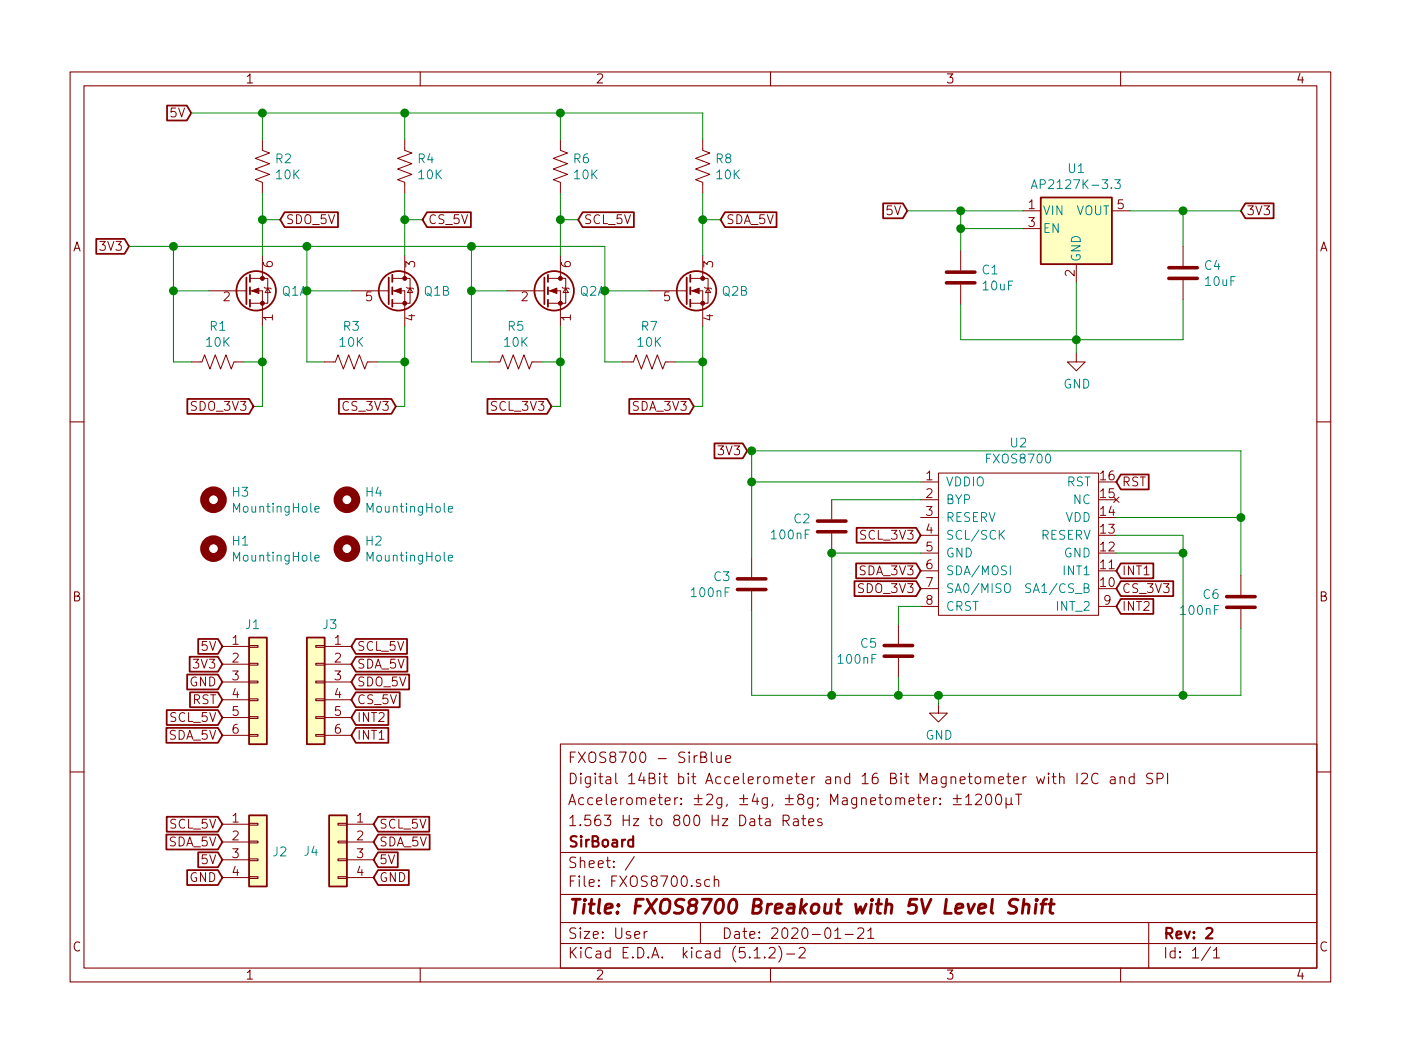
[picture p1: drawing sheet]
EESchema Schematic File Version 4
LIBS:FXOS8700-cache
EELAYER 29 0
EELAYER END
$Descr User 7874 5906
encoding utf-8
Sheet 1 1
Title "FXOS8700 Breakout with 5V Level Shift"
Date "2020-01-21"
Rev "2"
Comp "SirBoard"
Comment1 "1.563 Hz to 800 Hz Data Rates"
Comment2 "Accelerometer: ±2g, ±4g, ±8g; Magnetometer: ±1200μT"
Comment3 "Digital 14Bit bit Accelerometer and 16 Bit Magnetometer with I2C and SPI"
Comment4 "FXOS8700 - SirBlue"
$EndDescr
Wire Wire Line
	5400 1700 5400 1900
Wire Wire Line
	5400 1900 6050 1900
Connection ~ 6050 1900
Wire Wire Line
	5750 1175 5400 1175
Wire Wire Line
	5400 1175 5400 1275
Wire Wire Line
	5400 1275 5750 1275
Wire Wire Line
	5400 1275 5400 1400
Connection ~ 5400 1275
Wire Wire Line
	6350 1175 6650 1175
Wire Wire Line
	6650 1175 6650 1375
Text GLabel 5100 1175 0    50   Input ~ 0
5V
Wire Wire Line
	5100 1175 5400 1175
Connection ~ 5400 1175
Text GLabel 6975 1175 2    50   Input ~ 0
3V3
Connection ~ 6650 1175
$Comp
L power:GND #PWR0101
U 1 1
P 6050 1975
F 0 "#PWR0101" H 6050 1725 50  0001 C CNN
F 1 "GND" H 6054 1803 50  0000 C CNN
F 2 "" H 6050 1975 50  0001 C CNN
F 3 "" H 6050 1975 50  0001 C CNN
	1    6050 1975
	1    0    0    -1  
$EndComp
Wire Wire Line
	6050 1975 6050 1900
Text GLabel 4200 2525 0    50   Input ~ 0
3V3
Text GLabel 1075 625  0    50   Input ~ 0
5V
Wire Wire Line
	6650 1900 6050 1900
Wire Wire Line
	6650 1675 6650 1900
$Comp
L Regulator_Linear:AP2127K-3.3 U1
U 1 1
P 6050 1275
F 0 "U1" H 6050 1615 50  0000 C CNN
F 1 "AP2127K-3.3" H 6050 1525 50  0000 C CNN
F 2 "Package_TO_SOT_SMD:SOT-23-5" H 6050 1600 50  0001 C CNN
F 3 "https://www.diodes.com/assets/Datasheets/AP2127.pdf" H 6050 1375 50  0001 C CNN
F 4 "C156285" H 6050 1275 50  0001 C CNN "Part"
	1    6050 1275
	1    0    0    -1  
$EndComp
Wire Wire Line
	6050 1575 6050 1900
$Comp
L Device:Q_DUAL_NMOS_S1G1D2S2G2D1 Q1
U 1 1
P 1375 1625
F 0 "Q1" H 1581 1625 50  0000 L CNN
F 1 "BSS138DW" H 1580 1580 50  0001 L CNN
F 2 "Package_TO_SOT_SMD:SOT-363_SC-70-6" H 1575 1625 50  0001 C CNN
F 3 "~" H 1575 1625 50  0001 C CNN
	1    1375 1625
	1    0    0    -1  
$EndComp
$Comp
L Device:Q_DUAL_NMOS_S1G1D2S2G2D1 Q1
U 2 1
P 2175 1625
F 0 "Q1" H 2380 1625 50  0000 L CNN
F 1 "BSS138DW" H 2380 1580 50  0001 L CNN
F 2 "Package_TO_SOT_SMD:SOT-363_SC-70-6" H 2375 1625 50  0001 C CNN
F 3 "~" H 2375 1625 50  0001 C CNN
	2    2175 1625
	1    0    0    -1  
$EndComp
$Comp
L Device:R_US R2
U 1 1
P 1475 925
F 0 "R2" H 1543 970 50  0000 L CNN
F 1 "10K" H 1543 880 50  0000 L CNN
F 2 "Resistor_SMD:R_0603_1608Metric" V 1515 915 50  0001 C CNN
F 3 "~" H 1475 925 50  0001 C CNN
F 4 "C99198" H 1475 925 50  0001 C CNN "Part"
	1    1475 925 
	1    0    0    -1  
$EndComp
$Comp
L Device:R_US R4
U 1 1
P 2275 925
F 0 "R4" H 2343 970 50  0000 L CNN
F 1 "10K" H 2343 880 50  0000 L CNN
F 2 "Resistor_SMD:R_0603_1608Metric" V 2315 915 50  0001 C CNN
F 3 "~" H 2275 925 50  0001 C CNN
F 4 "C99198" H 2275 925 50  0001 C CNN "Part"
	1    2275 925 
	1    0    0    -1  
$EndComp
$Comp
L Device:R_US R1
U 1 1
P 1225 2025
F 0 "R1" V 1022 2025 50  0000 C CNN
F 1 "10K" V 1112 2025 50  0000 C CNN
F 2 "Resistor_SMD:R_0603_1608Metric" V 1265 2015 50  0001 C CNN
F 3 "~" H 1225 2025 50  0001 C CNN
F 4 "C99198" V 1225 2025 50  0001 C CNN "Part"
	1    1225 2025
	0    1    1    0   
$EndComp
Wire Wire Line
	2275 625  2275 775 
Wire Wire Line
	1475 775  1475 625 
Wire Wire Line
	2275 1075 2275 1225
Wire Wire Line
	1175 1625 975  1625
Wire Wire Line
	975  1625 975  2025
Wire Wire Line
	975  2025 1075 2025
Wire Wire Line
	1375 2025 1475 2025
Wire Wire Line
	1475 2025 1475 1825
Wire Wire Line
	1825 2025 1725 2025
Wire Wire Line
	1725 2025 1725 1625
Wire Wire Line
	1725 1625 1975 1625
Wire Wire Line
	2125 2025 2275 2025
Wire Wire Line
	2275 2025 2275 1825
Wire Wire Line
	2275 625  1475 625 
Wire Wire Line
	1075 625  1475 625 
Connection ~ 1475 625 
Text GLabel 725  1375 0    50   Input ~ 0
3V3
Wire Wire Line
	725  1375 975  1375
Wire Wire Line
	975  1375 975  1625
Connection ~ 975  1625
Wire Wire Line
	1475 1075 1475 1225
Wire Wire Line
	975  1375 1725 1375
Wire Wire Line
	1725 1375 1725 1625
Connection ~ 975  1375
Connection ~ 1725 1625
Text GLabel 3100 2275 0    50   Input ~ 0
SCL_3V3
Text GLabel 3900 2275 0    50   Input ~ 0
SDA_3V3
Wire Wire Line
	2275 2025 2275 2275
Wire Wire Line
	2275 2275 2225 2275
Connection ~ 2275 2025
Wire Wire Line
	1475 2025 1475 2275
Wire Wire Line
	1475 2275 1425 2275
Connection ~ 1475 2025
Text GLabel 3250 1225 2    50   Input ~ 0
SCL_5V
Text GLabel 4050 1225 2    50   Input ~ 0
SDA_5V
Connection ~ 2275 1225
Wire Wire Line
	2275 1225 2275 1425
Wire Wire Line
	1575 1225 1475 1225
Connection ~ 1475 1225
Wire Wire Line
	1475 1225 1475 1425
Wire Wire Line
	2275 1225 2375 1225
Text GLabel 1975 3625 2    50   Input ~ 0
SCL_5V
Text GLabel 1975 3725 2    50   Input ~ 0
SDA_5V
Text GLabel 1250 3725 0    50   Input ~ 0
3V3
Text GLabel 1250 3625 0    50   Input ~ 0
5V
$Comp
L Mechanical:MountingHole H4
U 1 1
P 1950 2800
F 0 "H4" H 2050 2845 50  0000 L CNN
F 1 "MountingHole" H 2050 2755 50  0000 L CNN
F 2 "SirBoardLibrary:MountingHole_M2.5_SirBoard" H 1950 2800 50  0001 C CNN
F 3 "~" H 1950 2800 50  0001 C CNN
	1    1950 2800
	1    0    0    -1  
$EndComp
$Comp
L Mechanical:MountingHole H3
U 1 1
P 1200 2800
F 0 "H3" H 1300 2845 50  0000 L CNN
F 1 "MountingHole" H 1300 2755 50  0000 L CNN
F 2 "SirBoardLibrary:MountingHole_M2.5_SirBoard" H 1200 2800 50  0001 C CNN
F 3 "~" H 1200 2800 50  0001 C CNN
	1    1200 2800
	1    0    0    -1  
$EndComp
$Comp
L power:GND #PWR0106
U 1 1
P 5275 3950
F 0 "#PWR0106" H 5275 3700 50  0001 C CNN
F 1 "GND" H 5279 3778 50  0000 C CNN
F 2 "" H 5275 3950 50  0001 C CNN
F 3 "" H 5275 3950 50  0001 C CNN
	1    5275 3950
	1    0    0    -1  
$EndComp
Text GLabel 6275 3200 2    50   Input ~ 0
INT1
Text GLabel 1975 4125 2    50   Input ~ 0
INT1
Text GLabel 1250 3825 0    50   Input ~ 0
GND
Wire Wire Line
	6650 1175 6975 1175
$Comp
L Mechanical:MountingHole H2
U 1 1
P 1950 3075
F 0 "H2" H 2050 3120 50  0000 L CNN
F 1 "MountingHole" H 2050 3030 50  0000 L CNN
F 2 "SirBoardLibrary:MountingHole_M2.5_SirBoard" H 1950 3075 50  0001 C CNN
F 3 "~" H 1950 3075 50  0001 C CNN
	1    1950 3075
	1    0    0    -1  
$EndComp
$Comp
L Mechanical:MountingHole H1
U 1 1
P 1200 3075
F 0 "H1" H 1300 3120 50  0000 L CNN
F 1 "MountingHole" H 1300 3030 50  0000 L CNN
F 2 "SirBoardLibrary:MountingHole_M2.5_SirBoard" H 1200 3075 50  0001 C CNN
F 3 "~" H 1200 3075 50  0001 C CNN
	1    1200 3075
	1    0    0    -1  
$EndComp
$Comp
L Device:R_US R3
U 1 1
P 1975 2025
F 0 "R3" V 1772 2025 50  0000 C CNN
F 1 "10K" V 1862 2025 50  0000 C CNN
F 2 "Resistor_SMD:R_0603_1608Metric" V 2015 2015 50  0001 C CNN
F 3 "~" H 1975 2025 50  0001 C CNN
F 4 "C99198" V 1975 2025 50  0001 C CNN "Part"
	1    1975 2025
	0    1    1    0   
$EndComp
$Comp
L Device:C C1
U 1 1
P 5400 1550
F 0 "C1" H 5515 1595 50  0000 L CNN
F 1 "10uF" H 5515 1505 50  0000 L CNN
F 2 "Capacitor_SMD:C_0805_2012Metric" H 5438 1400 50  0001 C CNN
F 3 "~" H 5400 1550 50  0001 C CNN
F 4 "C95841" H 5400 1550 50  0001 C CNN "Part"
	1    5400 1550
	1    0    0    -1  
$EndComp
$Comp
L Device:C C2
U 1 1
P 4675 2950
F 0 "C2" H 4790 2995 50  0000 L CNN
F 1 "100nF" H 4790 2905 50  0000 L CNN
F 2 "Capacitor_SMD:C_0603_1608Metric" H 4713 2800 50  0001 C CNN
F 3 "~" H 4675 2950 50  0001 C CNN
F 4 "C42998" H 4675 2950 50  0001 C CNN "Part"
	1    4675 2950
	-1   0    0    -1  
$EndComp
Text GLabel 5175 3200 0    50   Input ~ 0
SDA_3V3
Text GLabel 5175 3000 0    50   Input ~ 0
SCL_3V3
Wire Wire Line
	5275 3950 5275 3900
$Comp
L Device:Q_DUAL_NMOS_S1G1D2S2G2D1 Q2
U 1 1
P 3050 1625
F 0 "Q2" H 3256 1625 50  0000 L CNN
F 1 "BSS138DW" H 3255 1580 50  0001 L CNN
F 2 "Package_TO_SOT_SMD:SOT-363_SC-70-6" H 3250 1625 50  0001 C CNN
F 3 "~" H 3250 1625 50  0001 C CNN
	1    3050 1625
	1    0    0    -1  
$EndComp
$Comp
L Device:Q_DUAL_NMOS_S1G1D2S2G2D1 Q2
U 2 1
P 3850 1625
F 0 "Q2" H 4055 1625 50  0000 L CNN
F 1 "BSS138DW" H 4055 1580 50  0001 L CNN
F 2 "Package_TO_SOT_SMD:SOT-363_SC-70-6" H 4050 1625 50  0001 C CNN
F 3 "~" H 4050 1625 50  0001 C CNN
	2    3850 1625
	1    0    0    -1  
$EndComp
$Comp
L Device:R_US R6
U 1 1
P 3150 925
F 0 "R6" H 3218 970 50  0000 L CNN
F 1 "10K" H 3218 880 50  0000 L CNN
F 2 "Resistor_SMD:R_0603_1608Metric" V 3190 915 50  0001 C CNN
F 3 "~" H 3150 925 50  0001 C CNN
F 4 "C99198" H 3150 925 50  0001 C CNN "Part"
	1    3150 925 
	1    0    0    -1  
$EndComp
$Comp
L Device:R_US R8
U 1 1
P 3950 925
F 0 "R8" H 4018 970 50  0000 L CNN
F 1 "10K" H 4018 880 50  0000 L CNN
F 2 "Resistor_SMD:R_0603_1608Metric" V 3990 915 50  0001 C CNN
F 3 "~" H 3950 925 50  0001 C CNN
F 4 "C99198" H 3950 925 50  0001 C CNN "Part"
	1    3950 925 
	1    0    0    -1  
$EndComp
$Comp
L Device:R_US R5
U 1 1
P 2900 2025
F 0 "R5" V 2697 2025 50  0000 C CNN
F 1 "10K" V 2787 2025 50  0000 C CNN
F 2 "Resistor_SMD:R_0603_1608Metric" V 2940 2015 50  0001 C CNN
F 3 "~" H 2900 2025 50  0001 C CNN
F 4 "C99198" V 2900 2025 50  0001 C CNN "Part"
	1    2900 2025
	0    1    1    0   
$EndComp
Wire Wire Line
	3950 625  3950 775 
Wire Wire Line
	3150 775  3150 625 
Wire Wire Line
	3950 1075 3950 1225
Wire Wire Line
	2850 1625 2650 1625
Wire Wire Line
	2650 1625 2650 2025
Wire Wire Line
	2650 2025 2750 2025
Wire Wire Line
	3050 2025 3150 2025
Wire Wire Line
	3150 2025 3150 1825
Wire Wire Line
	3500 2025 3400 2025
Wire Wire Line
	3400 2025 3400 1625
Wire Wire Line
	3400 1625 3650 1625
Wire Wire Line
	3800 2025 3950 2025
Wire Wire Line
	3950 2025 3950 1825
Wire Wire Line
	3950 625  3150 625 
Wire Wire Line
	2275 625  3150 625 
Connection ~ 3150 625 
Wire Wire Line
	1725 1375 2650 1375
Wire Wire Line
	2650 1375 2650 1625
Connection ~ 2650 1625
Wire Wire Line
	3150 1075 3150 1225
Wire Wire Line
	2650 1375 3400 1375
Wire Wire Line
	3400 1375 3400 1625
Connection ~ 2650 1375
Connection ~ 3400 1625
Text GLabel 2225 2275 0    50   Input ~ 0
CS_3V3
Wire Wire Line
	3950 2025 3950 2275
Wire Wire Line
	3950 2275 3900 2275
Connection ~ 3950 2025
Wire Wire Line
	3150 2025 3150 2275
Wire Wire Line
	3150 2275 3100 2275
Connection ~ 3150 2025
Text GLabel 2375 1225 2    50   Input ~ 0
CS_5V
Connection ~ 3950 1225
Wire Wire Line
	3950 1225 3950 1425
Wire Wire Line
	3250 1225 3150 1225
Connection ~ 3150 1225
Wire Wire Line
	3150 1225 3150 1425
Wire Wire Line
	3950 1225 4050 1225
$Comp
L Device:R_US R7
U 1 1
P 3650 2025
F 0 "R7" V 3447 2025 50  0000 C CNN
F 1 "10K" V 3537 2025 50  0000 C CNN
F 2 "Resistor_SMD:R_0603_1608Metric" V 3690 2015 50  0001 C CNN
F 3 "~" H 3650 2025 50  0001 C CNN
F 4 "C99198" V 3650 2025 50  0001 C CNN "Part"
	1    3650 2025
	0    1    1    0   
$EndComp
Connection ~ 1725 1375
Connection ~ 2275 625 
Text GLabel 1975 3925 2    50   Input ~ 0
CS_5V
Text GLabel 5175 3300 0    50   Input ~ 0
SDO_3V3
Text GLabel 6275 3300 2    50   Input ~ 0
CS_3V3
Text GLabel 6275 3400 2    50   Input ~ 0
INT2
Text GLabel 1425 2275 0    50   Input ~ 0
SDO_3V3
Text GLabel 1575 1225 2    50   Input ~ 0
SDO_5V
Text GLabel 1975 3825 2    50   Input ~ 0
SDO_5V
$Comp
L Device:C C4
U 1 1
P 6650 1525
F 0 "C4" H 6765 1570 50  0000 L CNN
F 1 "10uF" H 6765 1480 50  0000 L CNN
F 2 "Capacitor_SMD:C_0805_2012Metric" H 6688 1375 50  0001 C CNN
F 3 "~" H 6650 1525 50  0001 C CNN
F 4 "C95841" H 6650 1525 50  0001 C CNN "Part"
	1    6650 1525
	1    0    0    -1  
$EndComp
$Comp
L Connector_Generic:Conn_01x06 J1
U 1 1
P 1450 3825
F 0 "J1" H 1375 4150 50  0000 L CNN
F 1 "Conn_01x06" H 1529 3727 50  0001 L CNN
F 2 "Connector_PinHeader_2.54mm:PinHeader_1x06_P2.54mm_Vertical" H 1450 3825 50  0001 C CNN
F 3 "~" H 1450 3825 50  0001 C CNN
	1    1450 3825
	1    0    0    -1  
$EndComp
$Comp
L Connector_Generic:Conn_01x06 J3
U 1 1
P 1775 3825
F 0 "J3" H 1694 4150 50  0000 C CNN
F 1 "Conn_01x06" H 1854 3727 50  0001 L CNN
F 2 "Connector_PinHeader_2.54mm:PinHeader_1x06_P2.54mm_Vertical" H 1775 3825 50  0001 C CNN
F 3 "~" H 1775 3825 50  0001 C CNN
	1    1775 3825
	-1   0    0    -1  
$EndComp
Text GLabel 1250 4025 0    50   Input ~ 0
SCL_5V
Text GLabel 1250 4125 0    50   Input ~ 0
SDA_5V
Text GLabel 1250 3925 0    50   Input ~ 0
RST
$Comp
L Connector_Generic:Conn_01x04 J2
U 1 1
P 1450 4725
F 0 "J2" H 1529 4672 50  0000 L CNN
F 1 "Conn_01x04" H 1529 4627 50  0001 L CNN
F 2 "SirBoardLibrary:SirBlue_Connector" H 1450 4725 50  0001 C CNN
F 3 "~" H 1450 4725 50  0001 C CNN
F 4 "C160404" H 1450 4725 50  0001 C CNN "Part"
	1    1450 4725
	1    0    0    -1  
$EndComp
$Comp
L Connector_Generic:Conn_01x04 J4
U 1 1
P 1900 4725
F 0 "J4" H 2050 4675 50  0000 C CNN
F 1 "Conn_01x04" H 1979 4627 50  0001 L CNN
F 2 "SirBoardLibrary:SirBlue_Connector" H 1900 4725 50  0001 C CNN
F 3 "~" H 1900 4725 50  0001 C CNN
F 4 "C160404" H 1900 4725 50  0001 C CNN "Part"
	1    1900 4725
	-1   0    0    -1  
$EndComp
Text GLabel 1250 4825 0    50   Input ~ 0
5V
Text GLabel 1250 4925 0    50   Input ~ 0
GND
Text GLabel 1250 4625 0    50   Input ~ 0
SCL_5V
Text GLabel 1250 4725 0    50   Input ~ 0
SDA_5V
Text GLabel 2100 4825 2    50   Input ~ 0
5V
Text GLabel 2100 4925 2    50   Input ~ 0
GND
Text GLabel 2100 4625 2    50   Input ~ 0
SCL_5V
Text GLabel 2100 4725 2    50   Input ~ 0
SDA_5V
$Comp
L SirBoard_Library:FXOS8700 U2
U 1 1
P 5725 3050
F 0 "U2" H 5725 3622 50  0000 C CNN
F 1 "FXOS8700" H 5725 3532 50  0000 C CNN
F 2 "SirBoardLibrary:QFN-COL-16-P=0.5" H 5375 3100 50  0001 C CNN
F 3 "" H 5375 3100 50  0001 C CNN
F 4 "C432308" H 5725 3050 50  0001 C CNN "Part"
	1    5725 3050
	1    0    0    -1  
$EndComp
Text GLabel 1975 4025 2    50   Input ~ 0
INT2
Text GLabel 6275 2700 2    50   Input ~ 0
RST
$Comp
L Device:C C3
U 1 1
P 4225 3275
F 0 "C3" H 4340 3320 50  0000 L CNN
F 1 "100nF" H 4340 3230 50  0000 L CNN
F 2 "Capacitor_SMD:C_0603_1608Metric" H 4263 3125 50  0001 C CNN
F 3 "~" H 4225 3275 50  0001 C CNN
F 4 "C42998" H 4225 3275 50  0001 C CNN "Part"
	1    4225 3275
	-1   0    0    -1  
$EndComp
$Comp
L Device:C C6
U 1 1
P 6975 3375
F 0 "C6" H 7090 3420 50  0000 L CNN
F 1 "100nF" H 7090 3330 50  0000 L CNN
F 2 "Capacitor_SMD:C_0603_1608Metric" H 7013 3225 50  0001 C CNN
F 3 "~" H 6975 3375 50  0001 C CNN
F 4 "C42998" H 6975 3375 50  0001 C CNN "Part"
	1    6975 3375
	-1   0    0    -1  
$EndComp
$Comp
L Device:C C5
U 1 1
P 5050 3650
F 0 "C5" H 5165 3695 50  0000 L CNN
F 1 "100nF" H 5165 3605 50  0000 L CNN
F 2 "Capacitor_SMD:C_0603_1608Metric" H 5088 3500 50  0001 C CNN
F 3 "~" H 5050 3650 50  0001 C CNN
F 4 "C42998" H 5050 3650 50  0001 C CNN "Part"
	1    5050 3650
	-1   0    0    -1  
$EndComp
Wire Wire Line
	5175 2800 4675 2800
Wire Wire Line
	5175 3400 5050 3400
Wire Wire Line
	5050 3400 5050 3500
Wire Wire Line
	5050 3800 5050 3900
Connection ~ 5050 3900
Wire Wire Line
	5050 3900 5275 3900
Wire Wire Line
	5175 3100 4675 3100
Wire Wire Line
	4675 3100 4675 3900
Wire Wire Line
	4675 3900 5050 3900
Connection ~ 4675 3100
Wire Wire Line
	5175 2700 4225 2700
Wire Wire Line
	4225 2700 4225 3125
Wire Wire Line
	4225 3425 4225 3900
Wire Wire Line
	4225 3900 4675 3900
Connection ~ 4675 3900
Wire Wire Line
	6275 2900 6975 2900
Wire Wire Line
	6975 2900 6975 3225
Wire Wire Line
	6975 3525 6975 3900
Wire Wire Line
	6975 3900 6650 3900
Connection ~ 5275 3900
Wire Wire Line
	6275 3100 6650 3100
Wire Wire Line
	6650 3100 6650 3900
Connection ~ 6650 3900
Wire Wire Line
	6650 3900 5275 3900
Wire Wire Line
	6275 3000 6650 3000
Wire Wire Line
	6650 3000 6650 3100
Connection ~ 6650 3100
Wire Wire Line
	4200 2525 4225 2525
Wire Wire Line
	4225 2525 4225 2700
Connection ~ 4225 2700
Wire Wire Line
	4225 2525 6975 2525
Wire Wire Line
	6975 2525 6975 2900
Connection ~ 4225 2525
Connection ~ 6975 2900
$EndSCHEMATC
